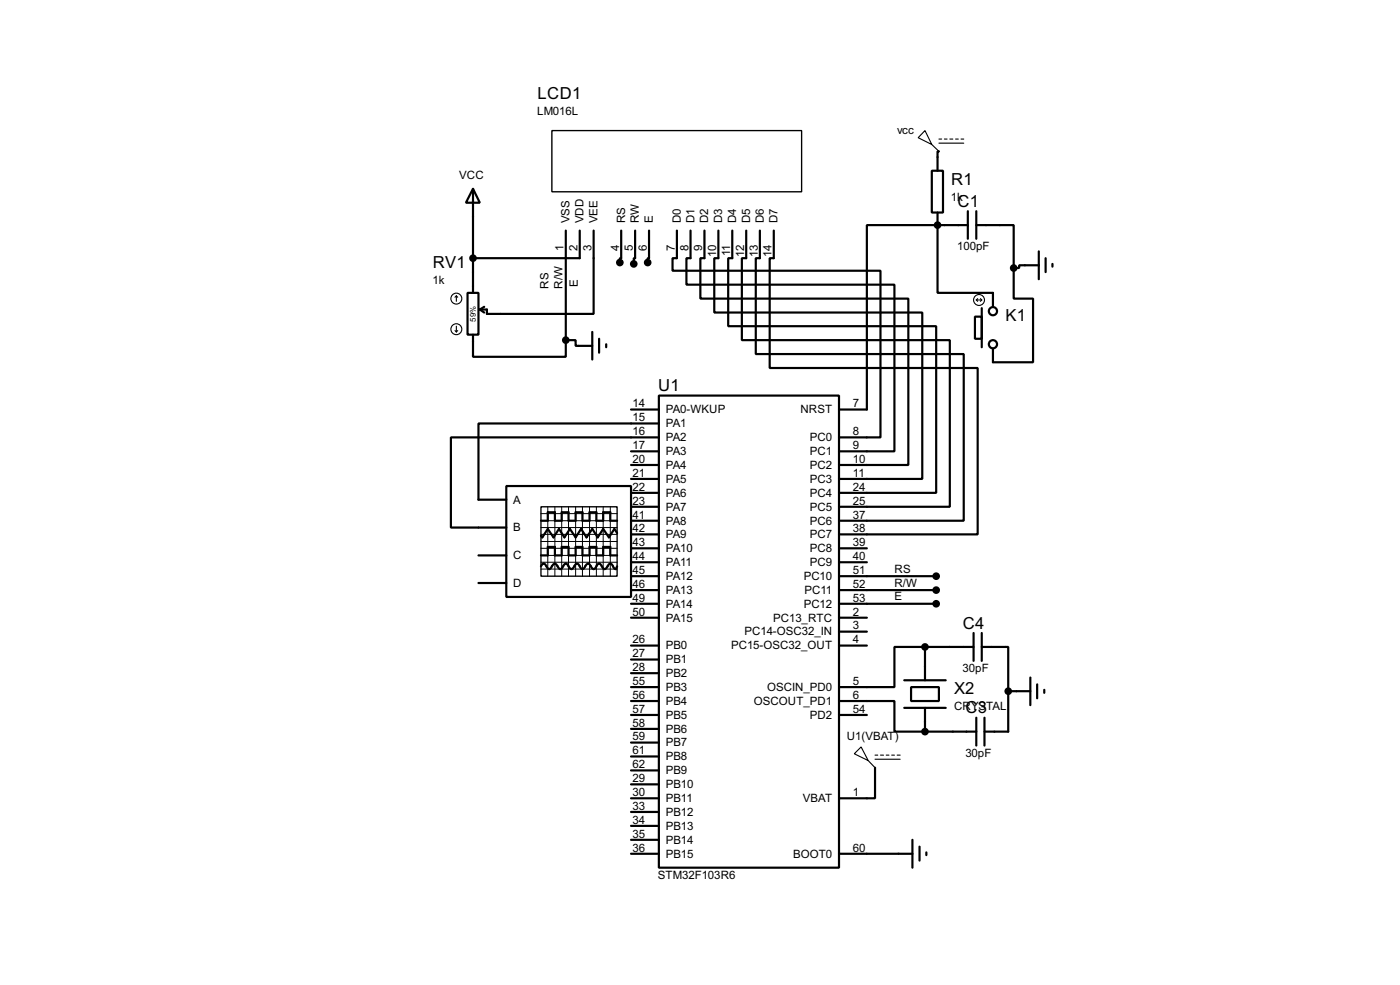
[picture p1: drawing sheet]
<svg xmlns="http://www.w3.org/2000/svg" width="256mm" height="180mm" viewBox="0 0 256 180" stroke-linecap="round" stroke-linejoin="round" font-family="sans-serif">
<g fill="none" stroke="#000" stroke-width=".4">
<path d="M86.7 34.6l1.2 2.5h-2.5zM86.7 34.6v19M170.7 31.3h2.1v7.6h-2.1zM171.8 38.9v2.6M172 27.7h-.2v3.6M177.3 38.7v5M178.9 38.7v5M85.7 53.6h2v7.7h-2zM87.9 56.7l.8 .5M88.7 56.2l-.8 .5M103.7 42.2v20.1M106.2 42.2v5.1h-19.5"/>
<path d="M108.8 42.2v15.3h-19.6v-.8h-1.3M113.8 42.2v5.1h-.2v.8M116.4 42.2v5.1h-.3v1M118.9 42.2v5.1h-.2v.8M124 42.2v5.1h-.8v2.3h38.1v30.5h-7.6M126.5 42.2v5.1h-.7v4.8h38.1v30.5h-10.2M129.1 42.2v5.1h-.8v7.4h38.1v30.4h-12.7M131.6 42.2v5.1h-.7v9.9h38.1v30.5h-15.3M134.2 42.2v5.1h-.8v12.4h38.1v30.5h-17.8M136.7 42.2v5.1h-.8v15h38.1v30.5h-20.3M139.2 42.2v5.1h-.7v17.5h38.1v30.5h-22.9M141.8 42.2v5.1h-.8v20.1h38.1v30.4h-25.4"/>
<path d="M171.8 41.2v12.4h10.1v2.6M171.8 41.2h-13v33.8h-5.1M171.8 41.2h5.5M178.6 58h1.3v4h-1.3zM178.9 41.2h6.8v7.9M179.9 56.4v7.2M185.7 49.1v5.6h3.6v11.6h-7.4v-2.5M190.3 48.6h-3.6v.5h-1M190.3 46v5.1M191.6 47.3v2.5M192.8 48.3v.5M86.7 61.3v4h17v-3"/>
<path d="M103.7 62.3h1.8v1h3M108.5 60.8v5M109.8 62v2.6M111.1 63v.6M115.6 75h5.1M120.7 72.4h33v86.4h-33zM120.7 77.5h-33v14h5.1M92.8 89h22.8v20.3h-22.8zM99.1 95.3h1.3v-1.5h1.3v1.5h1.2v-1.5h1.3v1.5h1.3v-1.5h1.2v1.5h1.3v-1.5h1.3v1.5h1.2v-1.5h1.3v1.5h1.3M113.1 97.6l-.5-.8-1 1.6-1.1-1.6-1 1.6-1-1.6-1 1.6-1-1.6-1 1.6-1.1-1.6-1 1.6-1-1.6-1 1.6-1-1.6-1 1.6-.3-.3M115.6 82.6h5.1M115.6 85.1h5.1"/>
<path d="M115.6 87.7h5.1M115.6 90.2h5.1M115.6 92.8h5.1M115.6 95.3h5.1M115.6 97.8h5.1M120.7 80.1h-38.1v16.5h10.2M87.7 101.7h5.1M87.7 106.7h5.1M99.1 103.7l.2-.4 .3-.1 .3 .1 .5 .7 .2 .2 .3-.2 .2-.3a.54 .54 0 0 1 .8-.4l.5 .7 .3 .2 .2-.2 .5-.7 .3-.1 .2 .1 .3 .4a.54 .54 0 0 0 .7 .3l.5-.7 .3-.1 .3 .1 .4 .7 .3 .2 .3-.2 .2-.3a.54 .54 0 0 1 .8-.4l.5 .7 .3 .2 .2-.2 .5-.7 .3-.1 .2 .1 .5 .7a.6 .6 0 0 0 .9-.5l.4-.3 .3 .1 .4 .7 .3 .2 .3-.5M99.1 101.7h1.3v-1.6h1.3v1.6h1.2v-1.6h1.3v1.6h1.3v-1.6h1.2v1.6h1.3v-1.6h1.3v1.6h1.2v-1.6h1.3v1.6h1.3M115.6 105.5h5.1M115.6 108h5.1"/>
<path d="M115.6 110.5h5.1M115.6 100.4h5.1M115.6 118.2h5.1M115.6 102.9h5.1M115.6 113.1h5.1M153.7 105.5h17.8M153.7 108h17.8M153.7 110.5h17.8M153.7 100.4h5.1M153.7 118.2h5.1M153.7 102.9h5.1M153.7 113.1h5.1"/>
<path d="M153.7 115.6h5.1M169.5 118.4h-5.6v7.4h-10.2M169.5 118.4v6.1M169.5 118.4h8.9M178.4 115.9v5.1M179.9 118.4h4.8v8.1M179.9 115.9v5.1M115.6 125.8h5.1M115.6 128.3h5.1M115.6 138.5h5.1M115.6 120.7h5.1M115.6 123.2h5.1"/>
<path d="M115.6 130.9h5.1M115.6 133.4h5.1M115.6 135.9h5.1M153.7 128.3h10.2v5.6h5.6M153.7 130.9h5.1M165.7 129.6h7.6M165.7 124.5h7.6M166.9 125.8h5.1v2.5h-5.1zM169.5 129.6v4.3M169.5 133.9h9.4M178.9 131.4v5.1M180.4 131.4v5.1"/>
<path d="M184.7 126.5v7.4h-4.3M184.7 126.5h4.1M188.8 124v5.1M190 125.3v2.5M191.3 126.3v.5M115.6 156.3h5.1M115.6 141h5.1M115.6 143.6h5.1M115.6 146.1h5.1M115.6 148.6h5.1M115.6 151.2h5.1M115.6 153.7h5.1"/>
<path d="M153.7 156.3h13.5M160.3 140.5v5.6h-6.6M167.2 153.7v5.1M168.5 155v2.5M169.7 156v.5"/>
<circle cx="181.9" cy="57" r=".75"/>
<circle cx="181.9" cy="63" r=".75"/>
</g>
<g fill="none" stroke="#000" stroke-width=".2">
<path d="M169.5 23.9l1.2 2.6-2.5-1.3zM170.7 26.5l1.3 1.2M172 25.5h.5M172 26.2h4.6M173 25.5h.5M174 25.5h.6M175.1 25.5h.5M176.1 25.5h.5M83.6 54.2l-.2 .2M83.6 54.2l.3 .2M83.6 54.2v1M83.6 59.7v1.1"/>
<path d="M178.9 54.9h1M178.9 54.9l.2 .3M179.1 54.7l-.2 .2M179.6 54.7l.3 .2M179.9 54.9l-.3 .3M83.4 60.5l.2 .3M83.9 60.5l-.3 .3M156.5 138l1.3-1.3 1.3 2.5zM159.1 139.2l1.2 1.3M160.3 138.2h.5M160.3 139h4.6M161.3 138.2h.6"/>
<path d="M162.4 138.2h.5M163.4 138.2h.5M164.4 138.2h.5"/>
<circle cx="83.6" cy="54.7" r="1"/>
<circle cx="179.3" cy="54.9" r="1"/>
<circle cx="83.6" cy="60.3" r="1"/>
</g>
<g fill="#000" stroke="#000" stroke-width=".4">
<circle cx="86.6" cy="47.3" r=".5"/>
<circle cx="113.5" cy="48.1" r=".5"/>
<circle cx="116.1" cy="48.3" r=".5"/>
<circle cx="118.6" cy="48.1" r=".5"/>
<circle cx="171.7" cy="41.2" r=".5"/>
<circle cx="185.7" cy="49.1" r=".5"/>
<circle cx="103.6" cy="62.3" r=".5"/>
<circle cx="169.4" cy="118.4" r=".5"/>
<circle cx="171.5" cy="105.5" r=".5"/>
<circle cx="171.5" cy="110.5" r=".5"/>
<circle cx="171.5" cy="108" r=".5"/>
<circle cx="169.4" cy="133.9" r=".5"/>
<circle cx="184.7" cy="126.5" r=".5"/>
</g>
<path d="M101.1 23.9h45.8v11.2h-45.8zM99.1 92.8h14v12.7h-14z" fill="none" stroke="#000" stroke-width=".25"/>
<g fill="none" stroke="#000" stroke-width=".18">
<path d="M99.1 96.6h14M99.1 94h14M99.1 95.3h14M99.1 97.8h14M99.1 99.1h14M100.4 92.8v12.7M101.7 92.8v12.7M102.9 92.8v12.7M104.2 92.8v12.7M105.5 92.8v12.7M106.7 92.8v12.7M108 92.8v12.7"/>
<path d="M109.3 92.8v12.7M110.5 92.8v12.7M111.8 92.8v12.7M99.1 100.4h14M99.1 101.7h14M99.1 102.9h14M99.1 104.2h14"/>
</g>
<g font-size="3.4">
<text x="98.5" y="18">LCD1</text>
<text x="174.3" y="33.8">R1</text>
<text x="175.4" y="37.9">C1</text>
<text x="79.3" y="49">RV1</text>
<text x="184.2" y="58.7">K1</text>
<text x="120.6" y="71.6">U1</text>
<text x="176.4" y="115.1">C4</text>
<text x="174.8" y="127.1">X2</text>
<text x="176.9" y="130.6">C3</text>
</g>
<g font-size="2.4">
<text x="98.4" y="21">LM016L</text>
<text x="164.4" y="24.6">vcc</text>
<text x="84.1" y="32.8">VCC</text>
<text x="104.4" y="40.9" transform="rotate(-90 104.4 40.9)">VSS</text>
<text x="106.9" y="40.9" transform="rotate(-90 106.9 40.9)">VDD</text>
<text x="109.5" y="40.9" transform="rotate(-90 109.5 40.9)">VEE</text>
<text x="114.5" y="40.9" transform="rotate(-90 114.5 40.9)">RS</text>
<text x="117.1" y="40.9" transform="rotate(-90 117.1 40.9)">RW</text>
<text x="119.6" y="40.9" transform="rotate(-90 119.6 40.9)">E</text>
<text x="124.7" y="40.9" transform="rotate(-90 124.7 40.9)">D0</text>
<text x="127.2" y="40.9" transform="rotate(-90 127.2 40.9)">D1</text>
<text x="129.8" y="40.9" transform="rotate(-90 129.8 40.9)">D2</text>
<text x="132.3" y="40.9" transform="rotate(-90 132.3 40.9)">D3</text>
<text x="134.9" y="40.9" transform="rotate(-90 134.9 40.9)">D4</text>
<text x="137.4" y="40.9" transform="rotate(-90 137.4 40.9)">D5</text>
<text x="139.9" y="40.9" transform="rotate(-90 139.9 40.9)">D6</text>
<text x="142.5" y="40.9" transform="rotate(-90 142.5 40.9)">D7</text>
<text x="174.2" y="36.8">1k</text>
<text x="103.3" y="45.9" transform="rotate(-90 103.3 45.9)">1</text>
<text x="105.8" y="45.9" transform="rotate(-90 105.8 45.9)">2</text>
<text x="108.4" y="45.9" transform="rotate(-90 108.4 45.9)">3</text>
<text x="113.4" y="45.9" transform="rotate(-90 113.4 45.9)">4</text>
<text x="116" y="45.9" transform="rotate(-90 116 45.9)">5</text>
<text x="118.5" y="45.9" transform="rotate(-90 118.5 45.9)">6</text>
<text x="123.6" y="45.9" transform="rotate(-90 123.6 45.9)">7</text>
<text x="126.1" y="45.9" transform="rotate(-90 126.1 45.9)">8</text>
<text x="128.7" y="45.9" transform="rotate(-90 128.7 45.9)">9</text>
<text x="131.2" y="47.1" transform="rotate(-90 131.2 47.1)">10</text>
<text x="133.8" y="46.9" transform="rotate(-90 133.8 46.9)">11</text>
<text x="136.3" y="47.1" transform="rotate(-90 136.3 47.1)">12</text>
<text x="138.8" y="47" transform="rotate(-90 138.8 47)">13</text>
<text x="141.4" y="47" transform="rotate(-90 141.4 47)">14</text>
<text x="175.4" y="45.8">100pF</text>
<text x="79.3" y="51.9">1k</text>
<text x="100.5" y="52.8" transform="rotate(-90 100.5 52.8)">RS</text>
<text x="103.1" y="52.8" transform="rotate(-90 103.1 52.8)">R/W</text>
<text x="105.8" y="52.6" transform="rotate(-90 105.8 52.6)">E</text>
<text x="115.9" y="74.6">14</text>
<text x="115.9" y="77.1">15</text>
<text x="122" y="75.7">PA0-WKUP</text>
<text x="146.6" y="75.7">NRST</text>
<text x="156.3" y="74.6">7</text>
<text x="115.9" y="79.7">16</text>
<text x="115.9" y="82.2">17</text>
<text x="122" y="80.8">PA2</text>
<text x="122" y="78.2">PA1</text>
<text x="122" y="83.3">PA3</text>
<text x="148.4" y="83.3">PC1</text>
<text x="148.4" y="80.8">PC0</text>
<text x="156.3" y="82.2">9</text>
<text x="156.3" y="79.7">8</text>
<text x="115.9" y="84.7">20</text>
<text x="115.9" y="87.3">21</text>
<text x="115.9" y="89.8">22</text>
<text x="122" y="85.8">PA4</text>
<text x="122" y="88.4">PA5</text>
<text x="148.4" y="85.8">PC2</text>
<text x="148.4" y="88.4">PC3</text>
<text x="156.3" y="84.7">10</text>
<text x="156.3" y="89.8">24</text>
<text x="156.3" y="87.3">11</text>
<text x="94" y="92.2">A</text>
<text x="115.9" y="92.4">23</text>
<text x="115.9" y="94.9">41</text>
<text x="122" y="90.9">PA6</text>
<text x="122" y="93.5">PA7</text>
<text x="148.4" y="90.9">PC4</text>
<text x="148.4" y="93.5">PC5</text>
<text x="156.3" y="92.4">25</text>
<text x="156.3" y="94.9">37</text>
<text x="94" y="97.3">B</text>
<text x="115.9" y="97.4">42</text>
<text x="115.9" y="100">43</text>
<text x="122" y="96">PA8</text>
<text x="122" y="98.5">PA9</text>
<text x="122" y="101.1">PA10</text>
<text x="148.4" y="98.5">PC7</text>
<text x="148.4" y="101.1">PC8</text>
<text x="148.4" y="96">PC6</text>
<text x="156.3" y="97.4">38</text>
<text x="156.3" y="100">39</text>
<text x="94" y="102.4">C</text>
<text x="94" y="107.4">D</text>
<text x="115.9" y="102.5">44</text>
<text x="115.9" y="105.1">45</text>
<text x="115.9" y="107.6">46</text>
<text x="122" y="103.6">PA11</text>
<text x="122" y="106.2">PA12</text>
<text x="147.2" y="106.2">PC10</text>
<text x="148.4" y="103.6">PC9</text>
<text x="156.3" y="105.1">51</text>
<text x="156.3" y="107.6">52</text>
<text x="156.3" y="102.5">40</text>
<text x="163.9" y="104.9">RS</text>
<text x="163.9" y="107.4">R/W</text>
<text x="115.9" y="110.1">49</text>
<text x="115.9" y="112.7">50</text>
<text x="122" y="108.7">PA13</text>
<text x="122" y="111.2">PA14</text>
<text x="122" y="113.8">PA15</text>
<text x="141.6" y="113.8">PC13_RTC</text>
<text x="147.2" y="111.2">PC12</text>
<text x="147.4" y="108.7">PC11</text>
<text x="156.3" y="110.1">53</text>
<text x="156.3" y="112.7">2</text>
<text x="163.9" y="109.9">E</text>
<text x="115.9" y="117.8">26</text>
<text x="122" y="118.9">PB0</text>
<text x="133.9" y="118.9">PC15-OSC32_OUT</text>
<text x="136.4" y="116.3">PC14-OSC32_IN</text>
<text x="156.3" y="115.2">3</text>
<text x="156.3" y="117.8">4</text>
<text x="115.9" y="120.3">27</text>
<text x="115.9" y="122.8">28</text>
<text x="115.9" y="125.4">55</text>
<text x="122" y="121.4">PB1</text>
<text x="122" y="123.9">PB2</text>
<text x="156.3" y="125.4">5</text>
<text x="176.4" y="123.1">30pF</text>
<text x="115.9" y="127.9">56</text>
<text x="115.9" y="130.5">57</text>
<text x="122" y="126.5">PB3</text>
<text x="122" y="129">PB4</text>
<text x="122" y="131.6">PB5</text>
<text x="138.1" y="129">OSCOUT_PD1</text>
<text x="140.5" y="126.5">OSCIN_PD0</text>
<text x="148.4" y="131.6">PD2</text>
<text x="156.3" y="127.9">6</text>
<text x="156.3" y="130.5">54</text>
<text x="174.8" y="130">CRYSTAL</text>
<text x="115.9" y="133">58</text>
<text x="115.9" y="135.5">59</text>
<text x="122" y="134.1">PB6</text>
<text x="122" y="136.6">PB7</text>
<text x="155.1" y="135.4">U1(VBAT)</text>
<text x="115.9" y="138.1">61</text>
<text x="115.9" y="140.6">62</text>
<text x="115.9" y="143.2">29</text>
<text x="122" y="139.2">PB8</text>
<text x="122" y="141.7">PB9</text>
<text x="176.9" y="138.6">30pF</text>
<text x="115.9" y="145.7">30</text>
<text x="115.9" y="148.2">33</text>
<text x="122" y="144.3">PB10</text>
<text x="122" y="146.8">PB11</text>
<text x="122" y="149.3">PB12</text>
<text x="147.1" y="146.8">VBAT</text>
<text x="156.3" y="145.7">1</text>
<text x="115.9" y="150.8">34</text>
<text x="115.9" y="153.3">35</text>
<text x="115.9" y="155.9">36</text>
<text x="122" y="151.9">PB13</text>
<text x="122" y="154.4">PB14</text>
<text x="156.3" y="155.9">60</text>
<text x="120.5" y="160.9">STM32F103R6</text>
<text x="122" y="157">PB15</text>
<text x="145.3" y="157">BOOT0</text>
</g>
<text font-size="1.6" x="87.2" y="58.9" transform="rotate(-90 87.2 58.9)">59%</text>
</svg>
